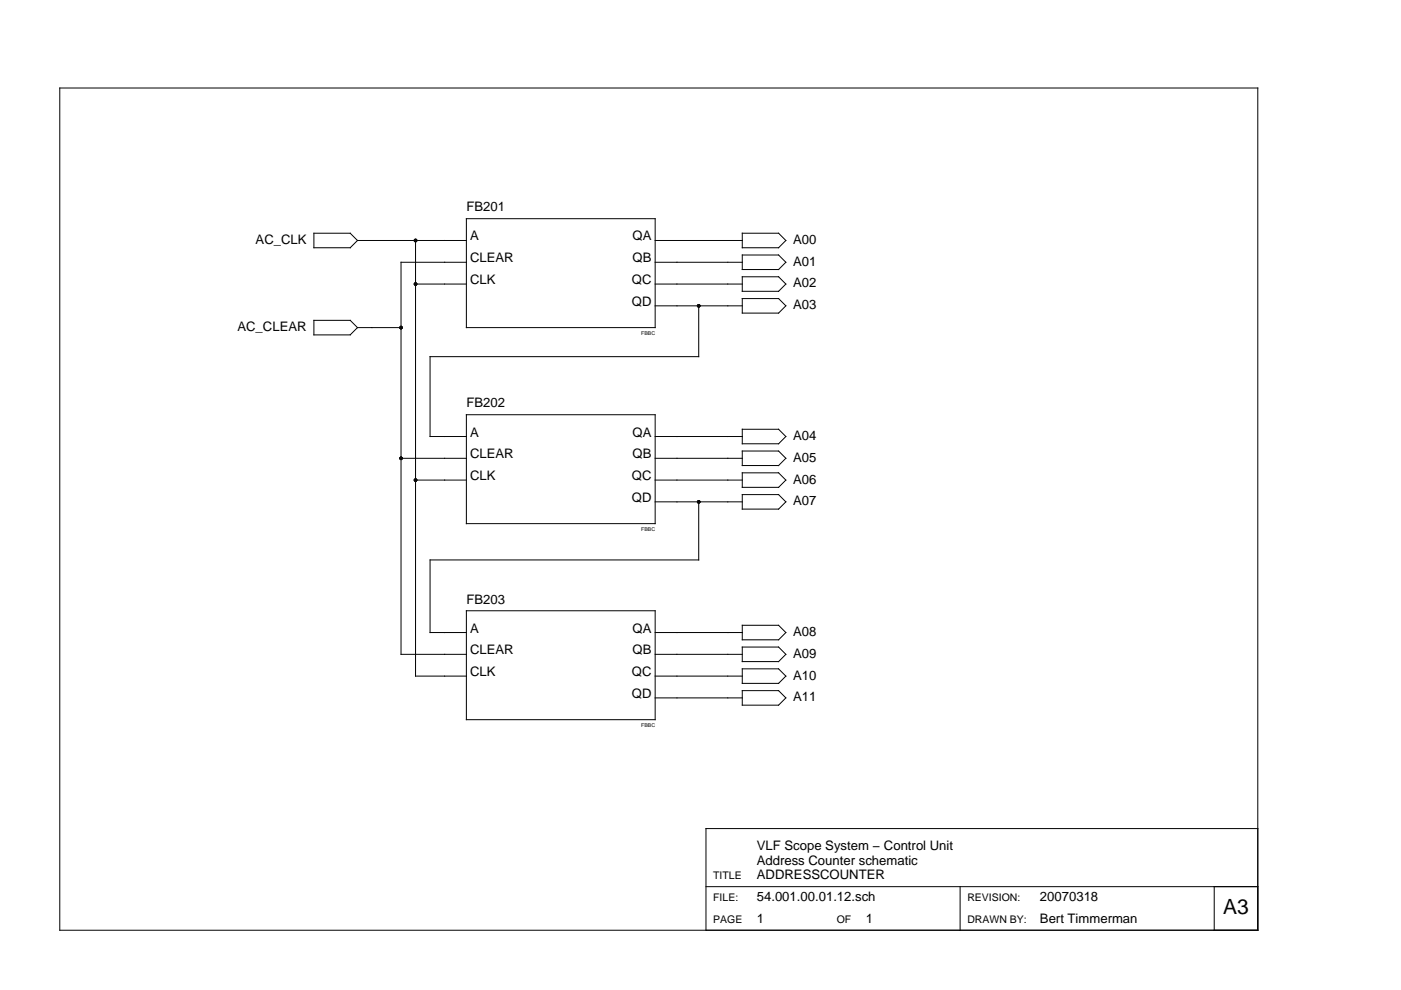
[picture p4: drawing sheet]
<svg xmlns="http://www.w3.org/2000/svg" width="297mm" height="210mm" viewBox="0 0 297 210" stroke-linecap="round" stroke-linejoin="round" font-family="sans-serif">
<g fill="none" stroke="#000" stroke-width=".21">
<path d="M12.7 18.7h254v178.5h-254zM66.6 49.4h7.7l1.5 1.6-1.5 1.5h-7.7zM75.8 51h23.1M88.1 51v92.4h10.8M98.9 46.4h40v23.1h-40zM98.9 55.6h-13.9v83.1h13.9M138.9 51h18.5M138.9 55.6h18.5M157.4 49.4h7.7l1.5 1.6-1.5 1.5h-7.7zM157.4 54.1h7.7l1.5 1.5-1.5 1.5h-7.7zM157.4 58.7h7.7l1.5 1.5-1.5 1.6h-7.7zM66.6 67.9h7.7l1.5 1.6-1.5 1.5h-7.7z"/>
<path d="M75.8 69.5h9.2M88.1 60.2h10.8M138.9 64.8h18.5M138.9 60.2h18.5M148.1 64.8v10.8h-56.9v17h7.7M157.4 63.3h7.7l1.5 1.5-1.5 1.6h-7.7zM85 97.2h13.9M98.9 87.9h40v23.1h-40zM138.9 97.2h18.5M138.9 92.6h18.5M157.4 91h7.7l1.5 1.6-1.5 1.5h-7.7zM157.4 95.6h7.7l1.5 1.6-1.5 1.5h-7.7z"/>
<path d="M88.1 101.8h10.8M138.9 106.4h18.5M138.9 101.8h18.5M148.1 106.4v12.3h-56.9v15.4h7.7M157.4 100.2h7.7l1.5 1.6-1.5 1.5h-7.7zM157.4 104.9h7.7l1.5 1.5-1.5 1.5h-7.7zM98.9 129.5h40v23.1h-40zM138.9 138.7h18.5M138.9 134.1h18.5M157.4 132.6h7.7l1.5 1.5-1.5 1.6h-7.7zM157.4 137.2h7.7l1.5 1.5-1.5 1.6h-7.7zM138.9 148h18.5"/>
<path d="M138.9 143.4h18.5M157.4 141.8h7.7l1.5 1.6-1.5 1.5h-7.7zM157.4 146.4h7.7l1.5 1.6-1.5 1.5h-7.7zM266.7 175.7h-117v21.5M149.7 188h117M203.6 188v9.2M257.4 188v9.2"/>
</g>
<g fill="#000">
<circle cx="88.1" cy="51" r=".38"/>
<circle cx="85" cy="69.5" r=".38"/>
<circle cx="88.1" cy="60.2" r=".38"/>
<circle cx="148.1" cy="64.8" r=".38"/>
<circle cx="85" cy="97.2" r=".38"/>
<circle cx="88.1" cy="101.8" r=".38"/>
<circle cx="148.1" cy="106.4" r=".38"/>
</g>
<text font-size="4.4" x="259.3" y="193.8">A3</text>
<g font-size="2.8">
<text x="98.9" y="44.8">FB201</text>
<text x="54.2" y="51.7">AC_CLK</text>
<text x="99.7" y="51">A</text>
<text x="134.1" y="51">QA</text>
<text x="168.2" y="51.7">A00</text>
<text x="99.7" y="55.6">CLEAR</text>
<text x="134.1" y="55.6">QB</text>
<text x="168.2" y="56.3">A01</text>
<text x="99.7" y="60.2">CLK</text>
<text x="134" y="60.2">QC</text>
<text x="134" y="64.8">QD</text>
<text x="168.2" y="65.6">A03</text>
<text x="168.2" y="61">A02</text>
<text x="50.3" y="70.2">AC_CLEAR</text>
<text x="98.9" y="86.4">FB202</text>
<text x="99.7" y="92.6">A</text>
<text x="134.1" y="92.6">QA</text>
<text x="168.2" y="93.3">A04</text>
<text x="99.7" y="97.2">CLEAR</text>
<text x="99.7" y="101.8">CLK</text>
<text x="134" y="101.8">QC</text>
<text x="134.1" y="97.2">QB</text>
<text x="168.2" y="97.9">A05</text>
<text x="134" y="106.4">QD</text>
<text x="168.2" y="107.1">A07</text>
<text x="168.2" y="102.5">A06</text>
<text x="98.9" y="128">FB203</text>
<text x="99.7" y="134.1">A</text>
<text x="134.1" y="134.1">QA</text>
<text x="168.2" y="134.8">A08</text>
<text x="99.7" y="138.7">CLEAR</text>
<text x="99.7" y="143.4">CLK</text>
<text x="134" y="143.4">QC</text>
<text x="134.1" y="138.7">QB</text>
<text x="168.2" y="139.5">A09</text>
<text x="134" y="148">QD</text>
<text x="168.2" y="148.7">A11</text>
<text x="168.2" y="144.1">A10</text>
<text x="160.5" y="183.4">Address Counter schematic</text>
<text x="160.5" y="180.3">VLF Scope System − Control Unit</text>
<text x="160.5" y="186.5">ADDRESSCOUNTER</text>
<text x="160.5" y="191.1">54.001.00.01.12.sch</text>
<text x="220.5" y="191.1">20070318</text>
<text x="160.5" y="195.7">1</text>
<text x="183.5" y="195.7">1</text>
<text x="220.5" y="195.7">Bert Timmerman</text>
</g>
<g font-size="2.2">
<text x="151.2" y="191.1">FILE:</text>
<text x="151.2" y="186.5">TITLE</text>
<text x="205.1" y="191.1">REVISION:</text>
<text x="151.2" y="195.7">PAGE</text>
<text x="177.4" y="195.7">OF</text>
<text x="205.1" y="195.7">DRAWN BY:</text>
</g>
<g font-size="1.1">
<text x="135.9" y="71">FBBC</text>
<text x="135.9" y="112.6">FBBC</text>
<text x="135.9" y="154.1">FBBC</text>
</g>
</svg>
